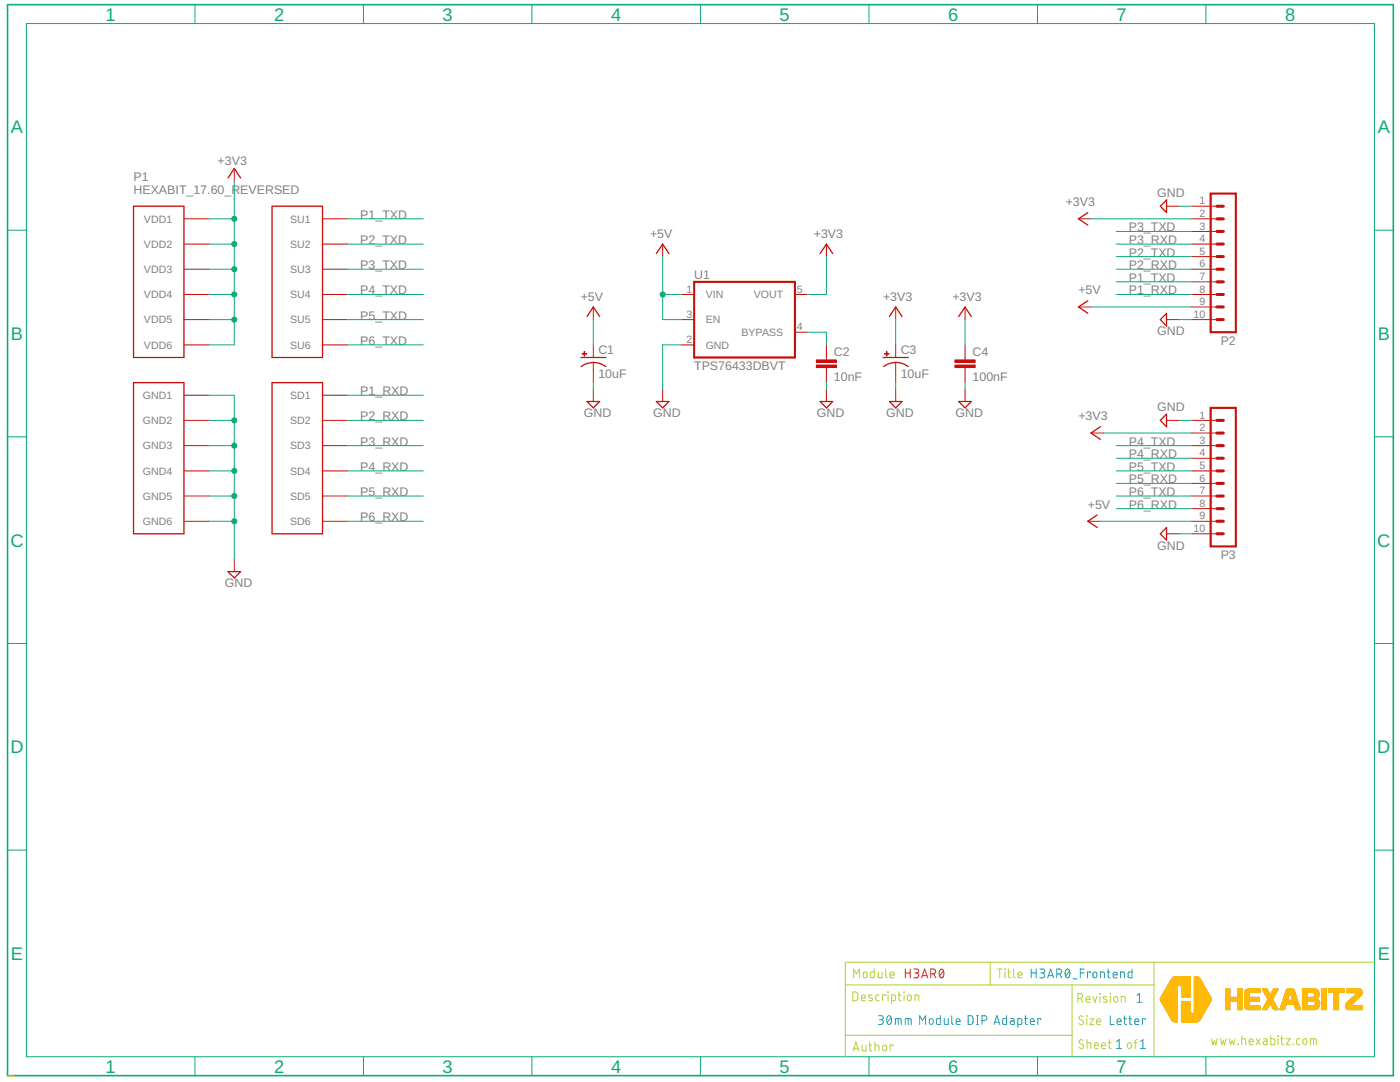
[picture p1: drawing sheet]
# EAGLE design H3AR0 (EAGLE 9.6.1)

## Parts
C1  10uF  C-1210-POL  [C-1210-POL]
C2  10nF  C-0603  [C-0603]
C3  10uF  C-1210-POL  [C-1210-POL]
C4  100nF  C-0603  [C-0603]
P1  HEXABIT_17.60_REVERSED  [HEXABIT_17.60_REVERSED]
P2  MA10-1  [MA10-1]
P3  MA10-1  [MA10-1]
TRIMBLE-LOGO1  HEXA-LOGO  [HEXA-LOGO]
U1  TPS76433DBVT  [SOT25]

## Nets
+3V3: C3.1(+) C4.1 P1.PAD_PU7(VDD1) P1.PAD_PU8(VDD2) P1.PAD_PU9(VDD3) P1.PAD_PU10(VDD4) P1.PAD_PU11(VDD5) P1.PAD_PU12(VDD6) P2.2 P3.2 U1.5(VOUT)
+5V: C1.1(+) P2.9 P3.9 U1.1(VIN) U1.3(EN)
GND: C1.2(-) C2.2 C3.2(-) C4.2 P1.PAD_PD7(GND1) P1.PAD_PD8(GND2) P1.PAD_PD9(GND3) P1.PAD_PD10(GND4) P1.PAD_PD11(GND5) P1.PAD_PD12(GND6) P2.1 P2.10 P3.1 P3.10 U1.2(GND)
N$1: C2.1 U1.4(BYPASS)
P1_RXD: P1.PAD_PD1(SD1) P2.8
P1_TXD: P1.PAD_PU1(SU1) P2.7
P2_RXD: P1.PAD_PD2(SD2) P2.6
P2_TXD: P1.PAD_PU2(SU2) P2.5
P3_RXD: P1.PAD_PD3(SD3) P2.4
P3_TXD: P1.PAD_PU3(SU3) P2.3
P4_RXD: P1.PAD_PD4(SD4) P3.4
P4_TXD: P1.PAD_PU4(SU4) P3.3
P5_RXD: P1.PAD_PD5(SD5) P3.6
P5_TXD: P1.PAD_PU5(SU5) P3.5
P6_RXD: P1.PAD_PD6(SD6) P3.8
P6_TXD: P1.PAD_PU6(SU6) P3.7

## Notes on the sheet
- Module | H3AR0 | Title | H3AR0_Frontend
- Description | Revision | 1
- 30mm Module DIP Adapter
- Size | Letter
- www.hexabitz.com
- Author | Sheet   of | 1 | 1
- C:/Users/Admin/Desktop/logodraft.bmp
